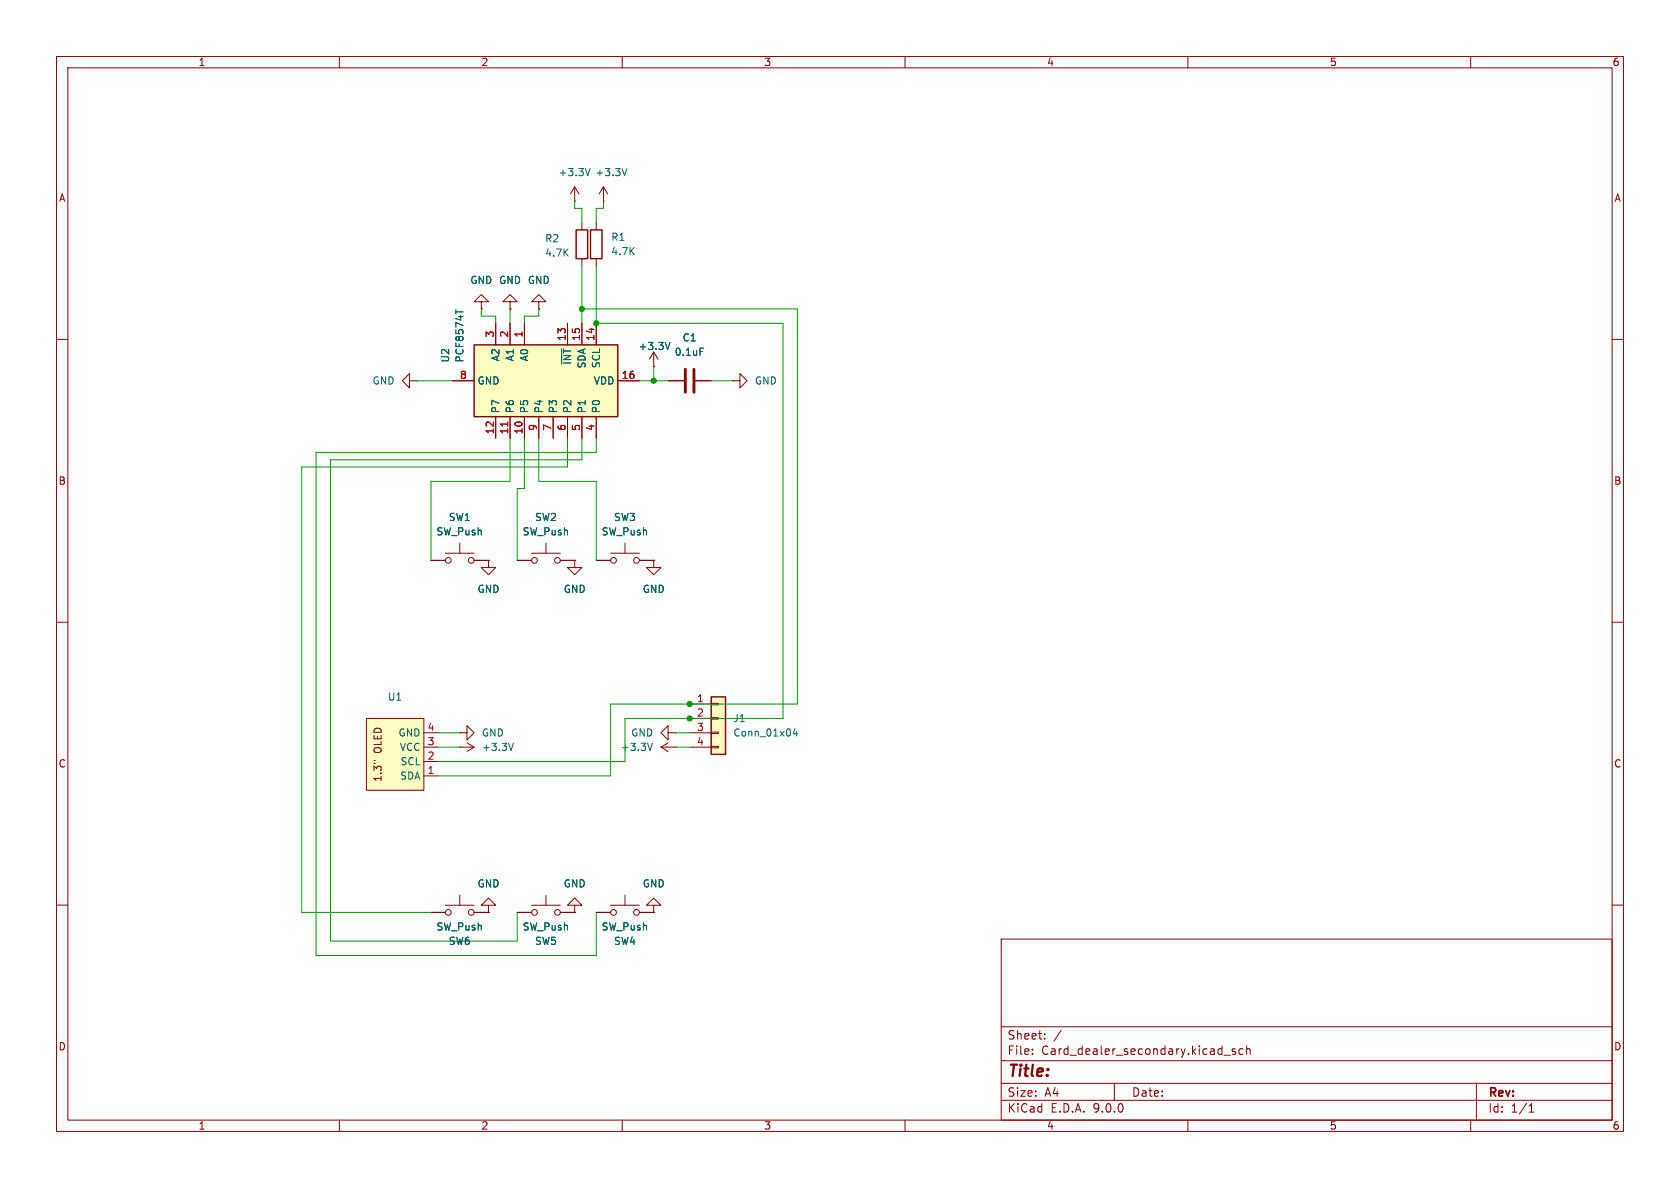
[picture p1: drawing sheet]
<svg xmlns="http://www.w3.org/2000/svg" width="297mm" height="210mm" viewBox="0 0 297 210" stroke-linecap="round" stroke-linejoin="round" font-family="sans-serif">
<g fill="none" stroke="#840000" stroke-width=".18">
<path d="M10 10h277v190h-277zM12 12h273v186h-273zM60 10v2M110 10v2M160 10v2M210 10v2M260 10v2M101.6 35.6h.1M101.6 33l-.8 1.3M101.6 33l.8 1.3M101.6 33v2.6M102.9 39.4v1.2"/>
<path d="M106.7 35.6h.1M106.7 33l-.8 1.3M106.7 33l.7 1.3M106.7 33v2.6M90.2 53.3h1.2l-1.2-1.2-1.3 1.2h1.3v1.3M90.2 54.6h.1M95.2 53.3h1.3l-1.3-1.2-1.2 1.2h1.2v1.3M95.2 54.6h.1M102.9 45.7v1.3M10 60h2M285 60h2M101.6 99.1v1.2h1.3l-1.3 1.3-1.3-1.3h1.3"/>
<path d="M101.6 99.1h.1M10 110h2M285 110h2M10 160h2M177 166h108v32h-108zM285 160h2M60 198v2M110 198v2M160 198v2M177 194.5h108M177 191.5h108M177 187.5h108"/>
<path d="M177 181.5h108M182.5 186.3v.1M182.5 185.5v.1M184.7 183.6v.1M184.7 182.8v.1M187.6 182.1l-1.3 2M197 191.5v3M210 198v2M216.4 186.5h1.1M218.4 185.5l-.4-.1-.2 .2 .1 .2 .5 .2v.3h-.6M219.7 185.5l-.4-.1-.3 .3v.4l.2 .2h.5M220.4 185.5l.2-.1 .4 .1v.9"/>
<path d="M220.4 184.9v1.5M260 198v2M261 191.5v6.5M270.3 196.6h.9M270.3 195.5l.4-.4v1.5"/>
</g>
<path d="M104.3 29.8l-.4 1.3M110.8 29.8l-.4 1.3" fill="none" stroke="#006464" stroke-width=".18"/>
<path d="M101.9 40.6h2v5.1h-2z" fill="none" stroke="#840000" stroke-width=".25"/>
<path d="M83.8 61h25.4v12.7h-25.4z" fill="#ffffc2"/>
<path d="M104.4 40.6h2v5.1h-2zM83.8 61h25.4v12.7h-25.4z" fill="none" stroke="#840000" stroke-width=".25"/>
<g fill="none" stroke="#840000" stroke-width=".18">
<path d="M105.4 39.4v1.2M85.1 53.3h1.3l-1.3-1.2-1.3 1.2h1.3v1.3M85.1 54.6h.1M87.6 57.2v3.8M90.2 57.2v3.8M92.7 57.2v3.8M100.3 57.2v3.8M102.9 57.2v3.8M105.4 45.7v1.3M105.4 57.2v3.8M72.4 67.3v-1.3l-1.3 1.3 1.3 1.3v-1.3h1.3M73.7 67.3h.1"/>
<path d="M80 67.3h3.8M87.6 73.7v3.8M90.2 73.7v3.8M92.7 73.7v3.8M95.2 73.7v3.8M97.8 73.7v3.8M100.3 73.7v3.8M102.9 73.7v3.8M105.4 73.7v3.8M109.2 67.3h3.8M91.4 99.1h2.6M94 97.8h5.1"/>
<path d="M96.5 96v1.8M99.1 99.1h2.5M105.4 99.1h2.5M107.9 97.8h5.1M110.5 96v1.8M113 99.1h2.6M115.6 99.1v1.2h1.2l-1.2 1.3-1.3-1.3h1.3M115.6 99.1h.1"/>
<circle cx="94.5" cy="99.1" r=".51"/>
<circle cx="98.6" cy="99.1" r=".51"/>
<circle cx="108.5" cy="99.1" r=".51"/>
<circle cx="112.5" cy="99.1" r=".51"/>
</g>
<path d="M80.6 54.8v.7M99.3 61.7v2.6" fill="none" stroke="#006464" stroke-width=".18"/>
<path d="M89.8 74.6v.7" fill="none" stroke="#a90000" stroke-width=".18"/>
<path d="M125.7 123.2h2.6v10.2h-2.6z" fill="#ffffc2"/>
<path d="M125.7 123.2h2.6v10.2h-2.6z" fill="none" stroke="#840000" stroke-width=".25"/>
<g fill="none" stroke="#840000" stroke-width=".18">
<path d="M115.6 64.8h.1M115.6 62.2l-.8 1.3M115.6 62.2l.7 1.3M115.6 62.2v2.6M118.1 67.3h2.8M122.9 67.3h2.8M129.5 67.3h1.3v-1.3l1.3 1.3-1.3 1.3v-1.3M129.5 67.3h.1M116.8 132.1h2.6M116.8 132.1l1.3 .7M118.1 129.5v-1.2l-1.3 1.2 1.3 1.3v-1.3h1.3M118.1 131.3l-1.3 .8"/>
<path d="M119.4 132.1h.1M119.4 129.5h.1M121.9 124.5h3.8M121.9 127h3.8M121.9 129.5h3.8M121.9 132.1h3.8M125.7 124.3h1.3v.3h-1.3zM125.7 126.9h1.3v.2h-1.3zM125.7 129.4h1.3v.3h-1.3zM125.7 132h1.3v.2h-1.3z"/>
</g>
<path d="M118.5 60.5l-.5 1.3M123.8 61.5h.6M115.3 131.4l-.4 1.3M140.5 128.8l-.3 .9h.8M140.8 129.3v.8" fill="none" stroke="#006464" stroke-width=".18"/>
<path d="M121.2 65.3v4M122.7 65.3v4" fill="none" stroke="#840000" stroke-width=".51"/>
<path d="M64.8 127h10.1v12.7h-10.1z" fill="#ffffc2"/>
<g fill="none" stroke="#840000" stroke-width=".18">
<path d="M85.1 54.6h.1M87.6 57.2v3.8M90.2 54.6h.1M90.2 57.2v3.8M92.7 57.2v3.8M95.2 54.6h.1M100.3 57.2v3.8M102.9 57.2v3.8M105.4 57.2v3.8M80 67.3h3.8M87.6 73.7v3.8M90.2 73.7v3.8"/>
<path d="M92.7 73.7v3.8M95.2 73.7v3.8M97.8 73.7v3.8M100.3 73.7v3.8M102.9 73.7v3.8M105.4 73.7v3.8M109.2 67.3h3.8M115.6 64.8h.1M118.1 67.3h2.8M122.9 67.3h2.8M76.2 99.1h2.5M78.7 97.8h5.1"/>
<path d="M81.3 96v1.8M83.8 99.1h2.6M86.4 99.1v1.2h1.2l-1.2 1.3-1.3-1.3h1.3M86.4 99.1h.1M91.4 99.1h2.6M99.1 99.1h2.5M101.6 99.1h.1M105.4 99.1h2.5M113 99.1h2.6M115.6 99.1h.1M64.8 127h10.1v12.7h-10.1zM66.1 134.5h.3"/>
<path d="M74.9 137.2h2.6M74.9 134.6h2.6M74.9 132.1h2.6M74.9 129.5h2.6M81.3 129.5h1.2v-1.2l1.3 1.2-1.3 1.3v-1.3M81.3 129.5h.1M81.3 132.1h.1M81.3 132.1h2.5M82.5 131.3l1.3 .8M83.8 132.1l-1.3 .7M81.3 158.2v1.8M96.5 158.2v1.8"/>
<path d="M110.5 158.2v1.8M76.2 161.3h2.5M78.7 160h5.1M83.8 161.3h2.6M86.4 160h1.2l-1.2-1.2-1.3 1.2h1.3v1.3M86.4 161.3h.1M91.4 161.3h2.6M94 160h5.1M99.1 161.3h2.5M101.6 160h1.3l-1.3-1.2-1.3 1.2h1.3v1.3M101.6 161.3h.1M105.4 161.3h2.5"/>
<path d="M107.9 160h5.1M113 161.3h2.6M115.6 160h1.2l-1.2-1.2-1.3 1.2h1.3v1.3M115.6 161.3h.1"/>
<circle cx="79.2" cy="99.1" r=".51"/>
<circle cx="83.3" cy="99.1" r=".51"/>
<circle cx="79.2" cy="161.3" r=".51"/>
<circle cx="83.3" cy="161.3" r=".51"/>
<circle cx="94.5" cy="161.3" r=".51"/>
<circle cx="98.6" cy="161.3" r=".51"/>
<circle cx="108.5" cy="161.3" r=".51"/>
<circle cx="112.5" cy="161.3" r=".51"/>
</g>
<path d="M80.6 54.8v.7M99.3 61.7v2.6M118.5 60.5l-.5 1.3M123.8 61.5h.6M90.8 131.4l-.5 1.3" fill="none" stroke="#006464" stroke-width=".18"/>
<g fill="none" stroke="#009600" stroke-width=".18">
<path d="M101.6 35.6v1.2h1.3v2.6M106.7 35.6v1.2h-1.3v2.6M85.1 54.6v1.3h2.5v1.3M90.2 54.6v2.6M95.2 54.6v1.3h-2.5v1.3M102.9 54.6h38.1v69.9h-33.1v12.7h-30.4M102.9 47v10.2M105.4 47v10.2h33v69.8h-27.9v7.6h-33M73.7 67.3h6.3M90.2 77.5v7.6h-14v14M92.7 77.5v8.9h-1.3v12.7M95.2 77.5v7.6h10.2v14"/>
<path d="M100.3 77.5v5.1h-47v78.7h22.9M102.9 77.5v3.8h-44.5v85.1h33v-5.1M105.4 77.5v2.5h-49.5v88.9h49.5v-7.6M113 67.3h5.1M115.6 64.8v2.5M125.7 67.3h3.8M77.5 129.5h3.8M77.5 132.1h3.8M119.4 129.5h2.5M119.4 132.1h2.5"/>
</g>
<path d="M89.8 74.6v.7" fill="none" stroke="#a90000" stroke-width=".18"/>
<g fill="#009600" stroke="#009600" stroke-width=".18">
<circle cx="102.9" cy="54.6" r=".46"/>
<circle cx="105.4" cy="57.2" r=".46"/>
<circle cx="121.9" cy="127" r=".46"/>
<circle cx="121.9" cy="124.5" r=".46"/>
<circle cx="115.6" cy="67.3" r=".46"/>
</g>
<text font-size="2.8" fill="#840000" x="178" y="190.9">Title:</text>
<g font-size="2.1" fill="#840000">
<text x="178" y="184">Sheet:</text>
<text x="178" y="186.7">File:</text>
<text x="184.1" y="186.7">Card_dealer_secondary.kicad_sch</text>
<text x="178" y="196.9">KiCad</text>
<text x="178" y="194.1">Size:</text>
<text x="184.7" y="194.1">A4</text>
<text x="185.7" y="196.9">E.D.A.</text>
<text x="193.3" y="196.9">9.0.0</text>
<text x="200" y="194.1">Date:</text>
<text x="263" y="194.3">Rev:</text>
<text x="263" y="196.9">Id:</text>
<text x="267.1" y="196.9">1/1</text>
</g>
<g font-size="1.8" fill="#840000">
<text x="35" y="11.9">1</text>
<text x="85" y="11.9">2</text>
<text x="135" y="11.9">3</text>
<text x="185" y="11.9">4</text>
<text x="235" y="11.9">5</text>
<text x="285" y="11.9">6</text>
<text x="10.3" y="35.9">A</text>
<text x="285.3" y="35.9">A</text>
<text x="10.3" y="85.9">B</text>
<text x="285.3" y="85.9">B</text>
<text x="10.3" y="135.9">C</text>
<text x="67.7" y="133.2" transform="rotate(-90 67.7 133.2)">OLED</text>
<text x="285.3" y="135.9">C</text>
<text x="67.7" y="138.3" transform="rotate(-90 67.7 138.3)">1.3&quot;</text>
<text x="10.3" y="185.9">D</text>
<text x="285.3" y="185.9">D</text>
<text x="35" y="199.9">1</text>
<text x="85" y="199.9">2</text>
<text x="135" y="199.9">3</text>
<text x="185" y="199.9">4</text>
<text x="235" y="199.9">5</text>
<text x="285" y="199.9">6</text>
</g>
<g font-size="1.8" fill="#006464">
<text x="98.7" y="31.3">+3.3V</text>
<text x="105.2" y="31.3">+3.3V</text>
<text x="96.3" y="43">R2</text>
<text x="96.3" y="45.6">4.7K</text>
<text x="108" y="42.8">R1</text>
<text x="108" y="45.3">4.7K</text>
<text x="83.1" y="50.4">GND GND GND</text>
<text x="79.6" y="64.2" transform="rotate(-90 79.6 64.2)">U2</text>
<text x="82.1" y="64.2" transform="rotate(-90 82.1 64.2)">PCF8574T</text>
<text x="88.5" y="64" transform="rotate(-90 88.5 64)">A2</text>
<text x="91" y="64" transform="rotate(-90 91 64)">A1</text>
<text x="93.6" y="64" transform="rotate(-90 93.6 64)">A0</text>
<text x="101.2" y="64.6" transform="rotate(-90 101.2 64.6)">~{INT}</text>
<text x="103.7" y="65.2" transform="rotate(-90 103.7 65.2)">SDA</text>
<text x="106.3" y="65.2" transform="rotate(-90 106.3 65.2)">SCL</text>
<text x="112.8" y="62.1">+3.3V</text>
<text x="119.2" y="63.1">0.1uF</text>
<text x="120.6" y="60.6">C1</text>
<text x="65.8" y="68.2">GND</text>
<text x="84.3" y="68.2">GND</text>
<text x="104.9" y="68.2">VDD</text>
<text x="133.4" y="68.2">GND</text>
<text x="88.5" y="73.2" transform="rotate(-90 88.5 73.2)">P7</text>
<text x="91" y="73.2" transform="rotate(-90 91 73.2)">P6</text>
<text x="93.6" y="73.2" transform="rotate(-90 93.6 73.2)">P5</text>
<text x="96.1" y="73.2" transform="rotate(-90 96.1 73.2)">P4</text>
<text x="98.7" y="73.2" transform="rotate(-90 98.7 73.2)">P3</text>
<text x="101.2" y="73.2" transform="rotate(-90 101.2 73.2)">P2</text>
<text x="103.7" y="73.2" transform="rotate(-90 103.7 73.2)">P1</text>
<text x="106.3" y="73.2" transform="rotate(-90 106.3 73.2)">P0</text>
<text x="77.1" y="94.8">SW_Push</text>
<text x="79.2" y="92.3">SW1</text>
<text x="92.3" y="94.8">SW_Push</text>
<text x="94.5" y="92.3">SW2</text>
<text x="106.3" y="94.8">SW_Push</text>
<text x="108.5" y="92.3">SW3</text>
<text x="84.3" y="105">GND</text>
<text x="99.6" y="105">GND</text>
<text x="113.5" y="105">GND</text>
<text x="68.5" y="124.1">U1</text>
<text x="70.3" y="130.4">GND</text>
<text x="85.1" y="130.4">GND</text>
<text x="111.5" y="130.4">GND</text>
<text x="129.5" y="127.9">J1</text>
<text x="129.5" y="130.4">Conn_01x04</text>
<text x="70.6" y="132.9">VCC</text>
<text x="70.7" y="135.5">SCL</text>
<text x="85.1" y="132.9">+3.3V</text>
<text x="109.7" y="132.9">+3.3V</text>
<text x="70.7" y="138">SDA</text>
<text x="84.3" y="157.1">GND</text>
<text x="99.6" y="157.1">GND</text>
<text x="113.5" y="157.1">GND</text>
<text x="77.1" y="164.7">SW_Push</text>
<text x="79.2" y="167.2">SW6</text>
<text x="92.3" y="164.7">SW_Push</text>
<text x="94.5" y="167.2">SW5</text>
<text x="106.3" y="164.7">SW_Push</text>
<text x="108.5" y="167.2">SW4</text>
</g>
<g font-size="1.8" fill="#a90000">
<text x="87.4" y="59.8" transform="rotate(-90 87.4 59.8)">3</text>
<text x="89.9" y="59.8" transform="rotate(-90 89.9 59.8)">2</text>
<text x="92.5" y="59.8" transform="rotate(-90 92.5 59.8)">1</text>
<text x="100.1" y="60.4" transform="rotate(-90 100.1 60.4)">13</text>
<text x="102.6" y="60.4" transform="rotate(-90 102.6 60.4)">15</text>
<text x="105.2" y="60.4" transform="rotate(-90 105.2 60.4)">14</text>
<text x="81.2" y="67.1">8</text>
<text x="109.8" y="67.1">16</text>
<text x="87.4" y="76.9" transform="rotate(-90 87.4 76.9)">12</text>
<text x="89.9" y="76.9" transform="rotate(-90 89.9 76.9)">11</text>
<text x="92.5" y="76.9" transform="rotate(-90 92.5 76.9)">10</text>
<text x="95" y="76.3" transform="rotate(-90 95 76.3)">9</text>
<text x="97.5" y="76.3" transform="rotate(-90 97.5 76.3)">7</text>
<text x="100.1" y="76.3" transform="rotate(-90 100.1 76.3)">6</text>
<text x="102.6" y="76.3" transform="rotate(-90 102.6 76.3)">5</text>
<text x="105.2" y="76.3" transform="rotate(-90 105.2 76.3)">4</text>
<text x="123.1" y="124.2">1</text>
<text x="75.5" y="131.8">3</text>
<text x="75.5" y="129.3">4</text>
<text x="123.1" y="126.7">2</text>
<text x="123.1" y="129.3">3</text>
<text x="123.1" y="131.8">4</text>
<text x="75.5" y="136.9">1</text>
<text x="75.5" y="134.4">2</text>
</g>
</svg>
